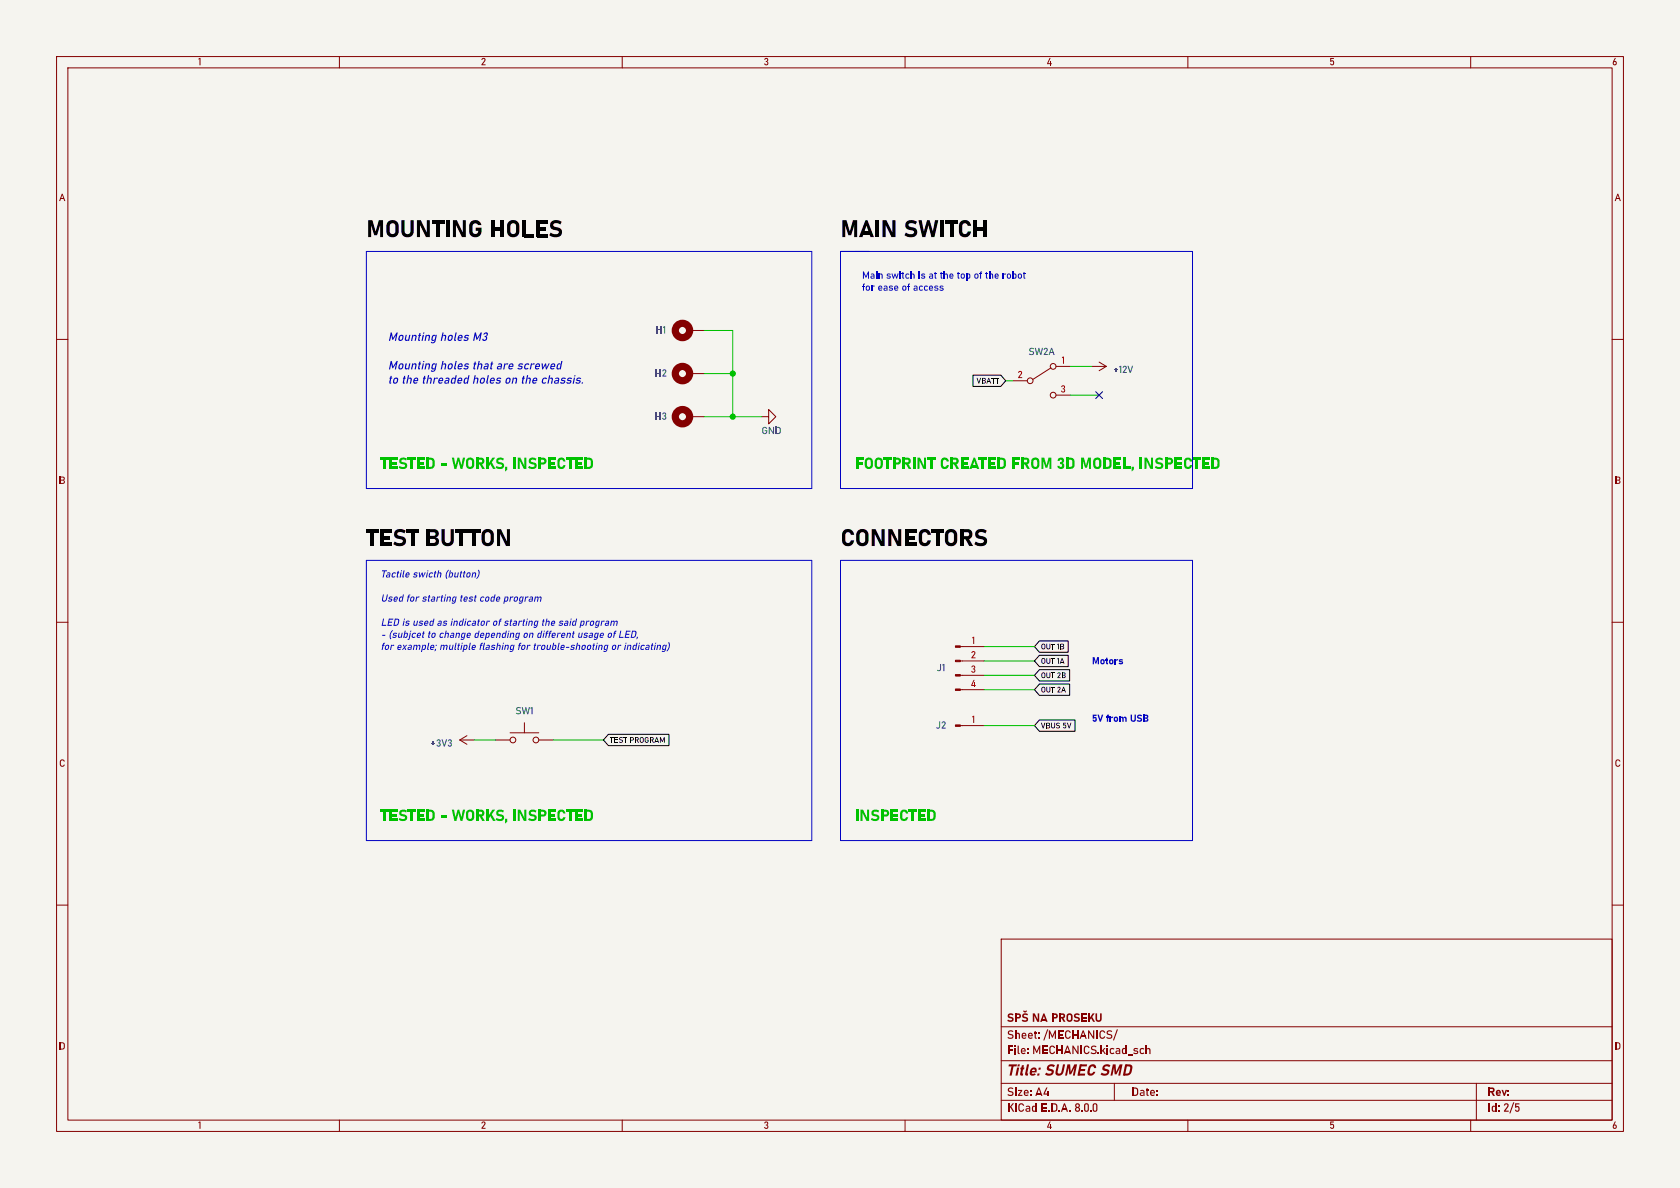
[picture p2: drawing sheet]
<svg xmlns="http://www.w3.org/2000/svg" width="297mm" height="210mm" viewBox="0 0 297 210" stroke-linecap="round" stroke-linejoin="round" font-family="sans-serif">
<path d="M0 0h297v210h-297z" fill="#f5f4ef" stroke="#f5f4ef" stroke-width=".18"/>
<g fill="none" stroke="#840000" stroke-width=".18">
<path d="M10 10h277v190h-277zM12 12h273v186h-273zM60 10v2M110 10v2M160 10v2M210 10v2M260 10v2M10 60h2M285 60h2M10 110h2M285 110h2M10 160h2"/>
<path d="M285 160h2M177 166h108v32h-108zM60 198v2M110 198v2M160 198v2M177 194.5h108M177 191.5h108M177 187.5h108M177 181.5h108M210 198v2M260 198v2"/>
</g>
<g fill="#840000">
<path d="M178.2 179.3l.5-.2 .5 .2-.1 .2-.2-.1a.25 .25 0 0 0-.4 0 .25 .25 0 0 0 0 .3 .25 .25 0 0 0 .3 .1 .48 .48 0 0 1 .4 .6 .48 .48 0 0 1-.8 .2l-.3-.1 .1-.3a.36 .36 0 0 0 .4 .2 .36 .36 0 0 0 .3-.3 .6 .6 0 0 1-.7-.7z"/>
<path d="M179.6 179.1h.4a.46 .46 0 0 1 .5 .5 .46 .46 0 0 1-.5 .5h-.4v-.3h.4a.19 .19 0 0 0 .2-.2 .19 .19 0 0 0-.2-.2h-.4z"/>
<path d="M179.4 179.1h.3v1.5h-.3z"/>
<path d="M180.8 179.3l.5-.2 .4 .2-.1 .2-.2-.1a.25 .25 0 0 0-.3 0 .25 .25 0 0 0-.1 .3 .25 .25 0 0 0 .4 .1 .48 .48 0 0 1 .3 .6 .48 .48 0 0 1-.7 .2l-.4-.1 .2-.3a.36 .36 0 0 0 .4 .2 .36 .36 0 0 0 .2-.3 .6 .6 0 0 1-.7-.7z"/>
<path d="M181 178.6l.2 .2 .2-.2 .2 .2-.4 .2-.3-.2z"/>
<path d="M186.1 179.1h.4a.46 .46 0 0 1 .5 .5 .46 .46 0 0 1-.5 .5h-.4v-.3h.5a.19 .19 0 0 0 .1-.2 .19 .19 0 0 0-.1-.2h-.5z"/>
<path d="M186 179.1h.2v1.5h-.2z"/>
<path d="M187.3 179.1h.6a.45 .45 0 0 1 .4 .5 .45 .45 0 0 1-.4 .4h-.6v-.2h.6a.18 .18 0 0 0 .1-.2 .18 .18 0 0 0-.1-.2h-.6z"/>
<path d="M187.2 179.1h.3v1.5h-.3z"/>
<path d="M187.7 180l.3-.1 .4 .7h-.4z"/>
<path d="M188.7 179.3a.55 .55 0 0 1 .6-.1 .55 .55 0 0 1 .3 .5v.4a.54 .54 0 0 1-.5 .5 .54 .54 0 0 1-.6-.5h.3a.25 .25 0 0 0 .3 .3 .25 .25 0 0 0 .2-.3v-.4a.25 .25 0 0 0-.2-.3 .25 .25 0 0 0-.3 .3v.4h-.3l.1-.6z"/>
<path d="M190 179.3l.4-.2 .5 .2-.1 .2-.2-.1a.25 .25 0 0 0-.3 0 .25 .25 0 0 0-.1 .3 .25 .25 0 0 0 .3 .1 .48 .48 0 0 1 .4 .6 .48 .48 0 0 1-.8 .2l-.3-.1 .1-.3a.36 .36 0 0 0 .4 .2 .36 .36 0 0 0 .3-.3 .6 .6 0 0 1-.7-.7z"/>
<path d="M191.2 179.1h.2v1.5h-.2z"/>
<path d="M191.3 180.4h.9v.2h-.9z"/>
<path d="M191.3 179.8h.7v.2h-.7z"/>
<path d="M191.3 179.1h.9v.3h-.9z"/>
<path d="M193.2 179.1h.3l-.9 1.3v-.4z"/>
<path d="M192.4 179.1h.3v1.5h-.3z"/>
<path d="M192.8 179.9l.3-.2 .5 .9h-.3z"/>
<path d="M193.7 179.1h.3v1a.26 .26 0 0 0 .2 .3 .26 .26 0 0 0 .3-.3v-1h.3v1a.54 .54 0 0 1-.6 .5 .54 .54 0 0 1-.5-.5z"/>
</g>
<g fill="none" stroke="#840000" stroke-width=".18">
<path d="M121.9 58.4h2.6M121.9 66h2.6M121.9 73.7h2.6M134.6 73.7h1.3v-1.3l1.3 1.3-1.3 1.2v-1.2M179.1 67.3h2.5M185.8 65l-3.2 2.1M186.7 64.8h2.5M186.7 69.9h2.5M193 64.8h2.6M194.3 64l1.3 .8M195.6 64.8l-1.3 .7M169.8 119.4h4.2"/>
<path d="M169.8 116.8h4.2M169.8 114.3h4.2M81.3 130.8l1.2 .8M81.3 130.8h2.5M82.5 130l-1.2 .8M87.6 130.8h2.6M90.2 129.5h5M92.7 127.8v1.7M95.2 130.8h2.6M169.8 128.3h4.2M169.8 121.9h4.2M197 191.5v3"/>
<path d="M261 191.5v6.5"/>
<circle cx="182.1" cy="67.3" r=".51"/>
<circle cx="186.2" cy="69.9" r=".51"/>
<circle cx="186.2" cy="64.8" r=".51"/>
<circle cx="90.7" cy="130.8" r=".51"/>
<circle cx="94.7" cy="130.8" r=".51"/>
</g>
<g fill="none" stroke="#840000" stroke-width="1.3">
<circle cx="120.6" cy="58.4" r="1.27"/>
<circle cx="120.6" cy="73.7" r="1.27"/>
<circle cx="120.6" cy="66" r="1.27"/>
</g>
<g fill="#840000" stroke="#840000" stroke-width=".18">
<path d="M168.9 128.1h.9v.3h-.9z"/>
<path d="M168.9 121.8h.9v.2h-.9z"/>
<path d="M168.9 119.3h.9v.2h-.9z"/>
<path d="M168.9 116.7h.9v.3h-.9z"/>
<path d="M168.9 114.2h.9v.2h-.9z"/>
</g>
<path d="M172 66.3h4.9l.9 1-.9 1h-4.9zM183.8 115.8h5v2h-5l-.9-1zM183.8 118.4h5.3v2h-5.3l-.9-1zM183.8 113.3h5v2h-5l-.9-1zM107.6 129.8h10.7v2h-10.7l-.9-1zM183.8 120.9h5.3v2h-5.3l-.9-1zM183.8 127.3h6.3v2h-6.3l-.9-1z" fill="none" stroke="#000" stroke-width=".18"/>
<path d="M64.8 44.5h78.7v41.9h-78.7zM148.6 44.5h62.2v41.9h-62.2zM64.8 99.1h78.7v49.5h-78.7zM148.6 99.1h62.2v49.5h-62.2z" fill="none" stroke="#0000c2" stroke-width=".18"/>
<g fill="none" stroke="#009600" stroke-width=".18">
<path d="M124.5 58.4h5v15.3M124.5 66h5M124.5 73.7h10.1M177.8 67.3h1.3M189.2 69.9h5.1M189.2 64.8h3.8M174 114.3h8.9M174 119.4h8.9M174 116.8h8.9M83.8 130.8h3.8M97.8 130.8h8.9M174 121.9h8.9"/>
<path d="M174 128.3h8.9"/>
</g>
<path d="M193.7 69.2l1.2 1.3M194.9 69.2l-1.2 1.3" fill="none" stroke="#000084" stroke-width=".18"/>
<g fill="#009600" stroke="#009600" stroke-width=".18">
<circle cx="129.5" cy="66" r=".46"/>
<circle cx="129.5" cy="73.7" r=".46"/>
</g>
<g font-size="4.2">
<text x="64.8" y="42.4">MOUNTINGHOLES</text>
<text x="148.6" y="42.4">MAINSWITCH</text>
<text x="64.8" y="97">TESTBUTTON</text>
<text x="148.6" y="97">CONNECTORS</text>
</g>
<g font-size="2.8" fill="#00c200">
<text x="67.3" y="83.2">TESTED- WORKS,INSPECTED</text>
<text x="151.1" y="83.2">FOOTPRINTCREATEDFROM3D MODEL,INSPECTED</text>
<text x="67.3" y="145.5">TESTED- WORKS,INSPECTED</text>
<text x="151.1" y="145.5">INSPECTED</text>
</g>
<text font-size="2.8" fill="#840000" x="178" y="190.7">Title:SUMECSMD</text>
<g font-size="2.1" fill="#0000c2">
<text x="68.6" y="60.5">Mounting holes M3</text>
<text x="68.6" y="65.6">Mounting holes that are screwed</text>
<text x="68.6" y="68.1">to the threaded holes on the chassis.</text>
</g>
<g font-size="2.1" fill="#840000">
<text x="178" y="184.1">Sheet: /MECHANICS/</text>
<text x="182.4" y="181.1">NA</text>
<text x="178" y="186.8">File: MECHANICS.kicad_sch</text>
<text x="178" y="197">KiCadE.D.A.8.0.0</text>
<text x="178" y="194.2">Size:A4</text>
<text x="200" y="194.2">Date:</text>
<text x="263" y="194.2">Rev:</text>
<text x="263" y="197">Id: 2/5</text>
</g>
<g font-size="1.8" fill="#840000">
<text x="35" y="11.9">1</text>
<text x="85" y="11.9">2</text>
<text x="135" y="11.9">3</text>
<text x="185" y="11.9">4</text>
<text x="235" y="11.9">5</text>
<text x="285" y="11.9">6</text>
<text x="10.4" y="35.9">A</text>
<text x="285.4" y="35.9">A</text>
<text x="10.4" y="85.9">B</text>
<text x="285.4" y="85.9">B</text>
<text x="10.4" y="135.9">C</text>
<text x="285.4" y="135.9">C</text>
<text x="10.4" y="185.9">D</text>
<text x="285.4" y="185.9">D</text>
<text x="35" y="199.9">1</text>
<text x="85" y="199.9">2</text>
<text x="135" y="199.9">3</text>
<text x="185" y="199.9">4</text>
<text x="235" y="199.9">5</text>
<text x="285" y="199.9">6</text>
</g>
<g font-size="1.8" fill="#0000c2">
<text x="152.4" y="49.5">Main switch is at the top of the robot</text>
<text x="152.4" y="51.6">for ease of access</text>
<text x="67.3" y="102.3">Tactile swicth (button)</text>
<text x="67.3" y="106.6">Usedfor starting test code program</text>
<text x="67.3" y="110.8">LEDis usedas indicator ofstarting the said program</text>
<text x="67.3" y="113">- (subjcet to change dependingon different usage ofLED,</text>
<text x="67.3" y="115.1">for example; multiple flashing for trouble-shooting or indicating)</text>
<text x="193" y="117.6">Motors</text>
<text x="193" y="127.8">5V from USB</text>
</g>
<g font-size="1.8" fill="#006464">
<text x="115.9" y="59.3">H1</text>
<text x="181.8" y="63.1">SW2A</text>
<text x="115.8" y="66.9">H2</text>
<text x="196.8" y="66.3">+12V</text>
<text x="115.8" y="74.6">H3</text>
<text x="134.6" y="77.1">GND</text>
<text x="165.6" y="119">J1</text>
<text x="91.1" y="126.6">SW1</text>
<text x="165.5" y="129.2">J2</text>
<text x="76.1" y="132.3">+3V3</text>
</g>
<g font-size="1.8" fill="#a90000">
<text x="187.7" y="64.5">1</text>
<text x="179.9" y="67.1">2</text>
<text x="187.5" y="69.6">3</text>
<text x="171.6" y="119.1">3</text>
<text x="171.6" y="116.6">2</text>
<text x="171.8" y="114">1</text>
<text x="171.6" y="121.7">4</text>
<text x="171.8" y="128">1</text>
</g>
<g font-size="1.4">
<text x="172.6" y="68.1">VBATT</text>
<text x="184" y="117.6">OUT1A</text>
<text x="184" y="115.1">OUT1B</text>
<text x="184" y="120.2">OUT2B</text>
<text x="184" y="122.7">OUT2A</text>
<text x="107.8" y="131.6">TESTPROGRAM</text>
<text x="184" y="129.1">VBUS5V</text>
</g>
</svg>
